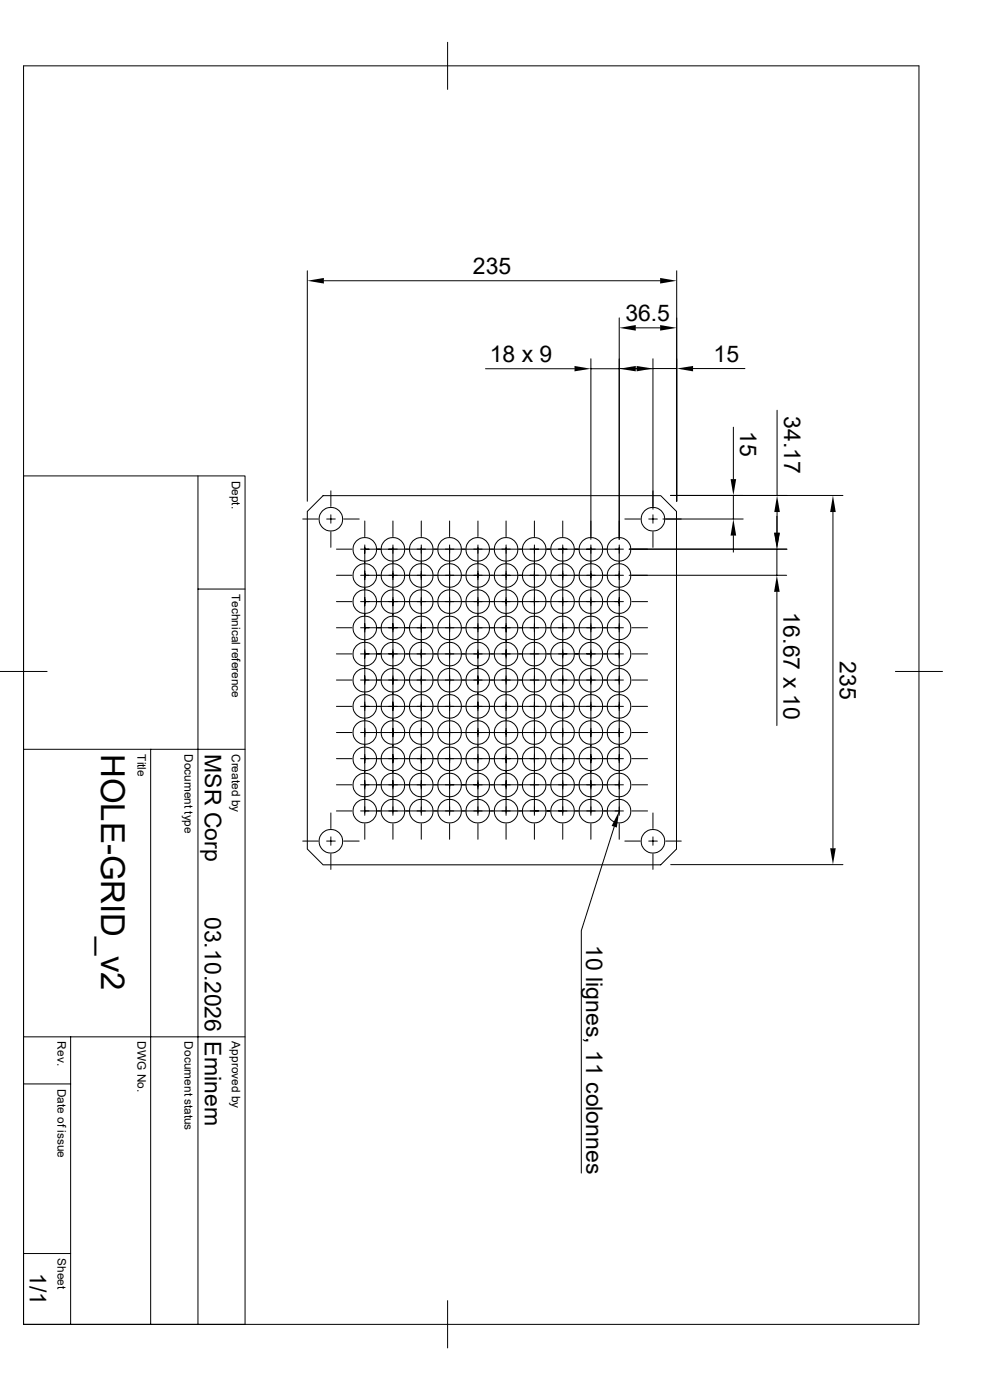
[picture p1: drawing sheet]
<svg xmlns="http://www.w3.org/2000/svg" width="210mm" height="297mm" viewBox="0 0 210 297" stroke-linecap="round" stroke-linejoin="round" font-family="sans-serif">
<g fill="none" stroke="#000" stroke-width=".21">
<path d="M5 14h189.9v267h-189.9zM95 9v10M65.2 57.4v48.9M68.7 59.6h71.3M143.6 57.4v48.9M103 78.2h18.9M125.3 76.1v38.3M125.3 78.2h6.1M131.4 67.4v47M131.5 78.2h3.5M134.9 69.6h5.1M134.9 78.2h3.5"/>
<path d="M138.5 76.1v31.9M138.5 78.2h5.1M147 78.2h11M155.6 90.6v11M164.8 87v18.1M5 101h47v180h-47M42 101v180M64.2 110.1h3.3M65.2 108.5l3.3-3.3h71.7l3.3 3.3v71.6l-3.3 3.4h-71.7l-3.3-3.4zM69.3 110.1h1.8M70.2 104.1v3.3M70.2 109.2v1.8"/>
<path d="M70.2 112.8v3.3M71.4 116.5h3.3M72.9 110.1h3.3M76.5 116.5h55.7M77.4 110.5v3.3M77.4 115.6v57.4M83.4 110.5v3.3M83.4 115.6v57.4M89.4 110.5v3.3M89.4 115.6v57.4M95.4 110.5v3.3M95.4 115.6v57.4"/>
<path d="M101.4 110.5v3.3M101.4 115.6v57.4M107.4 110.5v3.3M107.4 115.6v57.4M113.4 110.5v3.3M113.4 115.6v57.4M119.4 110.5v3.3M119.4 115.6v57.4M125.3 115.6v57.4M131.4 115.6v57.4M132.5 110.1h3.3M137.6 110.1h1.8"/>
<path d="M138.5 109.2v1.8M138.5 112.8v3.3M140.6 110.1h17M142.3 105.1h36.5M155.6 105.1v5M155.6 113.6v3.5M164.8 109.5v3.5M164.8 116.5v5.5M164.8 108.6v4.4M167 116.5h-33.5M176.7 108.6v71.4M42 125h10"/>
<path d="M71.4 127.6h3.3M71.4 122h3.3M71.4 133.2h3.3M71.4 138.7h3.3M76.5 127.6h55.7M76.5 122h55.7M76.5 133.2h55.7M132.2 138.7h-55.7M133.5 122h33.4M134 133.2h3.4M134 127.6h3.4M134 138.7h3.4"/>
<path d="M164.8 125.6v28.3M0 142.5h10M5 159h47M32 159v122M71.4 144.3h3.3M71.4 149.9h3.3M71.4 155.4h3.3M76.5 144.3h55.7M76.5 149.9h55.7M76.5 155.4h55.7M134 149.9h3.4M134 155.4h3.4"/>
<path d="M134 144.3h3.4M189.9 142.5h10M64.2 178.4h3.3M69.3 178.4h1.8M70.2 172.5v3.3M70.2 177.5v1.8M71.4 166.5h3.3M71.4 161h3.3M71.4 172h3.3M72.9 178.4h3.3M76.5 166.5h55.7M76.5 161h55.7"/>
<path d="M77.4 174.8v3.3M83.4 174.8v3.3M89.4 174.8v3.3M95.4 174.8v3.3M101.4 174.8v3.3M107.4 174.8v3.3M113.4 174.8v3.3M119.4 174.8v3.3M125.3 174.8v3.3M130.3 175.4l-7 22v51.5M131.4 174.8v3.3M132.2 172h-55.7"/>
<path d="M132.5 178.4h3.3M134 172h3.4M134 166.5h3.4M134 161h3.4M137.6 178.4h1.8M138.5 172.5v3.3M138.5 177.5v1.8M141.2 178.4h3.3M70.2 181.1v3.3M138.5 181.1v3.3M142.3 183.4h36.5M5 220h47"/>
<path d="M15 220v61M5 230h10M5 265.9h10M95 275.9v10.1"/>
<circle cx="70.2" cy="110.2" r="2.51"/>
<circle cx="77.4" cy="116.6" r="2.51"/>
<circle cx="83.4" cy="116.6" r="2.51"/>
<circle cx="89.4" cy="116.6" r="2.51"/>
<circle cx="95.4" cy="116.6" r="2.51"/>
<circle cx="101.4" cy="116.6" r="2.51"/>
<circle cx="107.4" cy="116.6" r="2.51"/>
<circle cx="113.3" cy="116.6" r="2.51"/>
<circle cx="119.3" cy="116.6" r="2.51"/>
<circle cx="125.4" cy="116.6" r="2.51"/>
<circle cx="131.3" cy="116.6" r="2.51"/>
<circle cx="138.5" cy="110.2" r="2.51"/>
<circle cx="77.4" cy="133.2" r="2.51"/>
<circle cx="77.4" cy="122.1" r="2.51"/>
<circle cx="77.4" cy="127.6" r="2.51"/>
<circle cx="77.4" cy="138.8" r="2.51"/>
<circle cx="83.4" cy="133.2" r="2.51"/>
<circle cx="83.4" cy="127.6" r="2.51"/>
<circle cx="83.4" cy="138.8" r="2.51"/>
<circle cx="83.4" cy="122.1" r="2.51"/>
<circle cx="89.4" cy="127.6" r="2.51"/>
<circle cx="89.4" cy="133.2" r="2.51"/>
<circle cx="89.4" cy="138.8" r="2.51"/>
<circle cx="89.4" cy="122.1" r="2.51"/>
<circle cx="95.4" cy="133.2" r="2.51"/>
<circle cx="95.4" cy="127.6" r="2.51"/>
<circle cx="95.4" cy="122.1" r="2.51"/>
<circle cx="95.4" cy="138.8" r="2.51"/>
<circle cx="101.4" cy="127.6" r="2.51"/>
<circle cx="101.4" cy="138.8" r="2.51"/>
<circle cx="101.4" cy="133.2" r="2.51"/>
<circle cx="101.4" cy="122.1" r="2.51"/>
<circle cx="107.4" cy="133.2" r="2.51"/>
<circle cx="107.4" cy="122.1" r="2.51"/>
<circle cx="107.4" cy="127.6" r="2.51"/>
<circle cx="107.4" cy="138.8" r="2.51"/>
<circle cx="113.3" cy="138.8" r="2.51"/>
<circle cx="113.3" cy="133.2" r="2.51"/>
<circle cx="113.3" cy="122.1" r="2.51"/>
<circle cx="113.3" cy="127.6" r="2.51"/>
<circle cx="119.3" cy="138.8" r="2.51"/>
<circle cx="119.3" cy="127.6" r="2.51"/>
<circle cx="119.3" cy="133.2" r="2.51"/>
<circle cx="119.3" cy="122.1" r="2.51"/>
<circle cx="125.4" cy="133.2" r="2.51"/>
<circle cx="125.4" cy="122.1" r="2.51"/>
<circle cx="125.4" cy="127.6" r="2.51"/>
<circle cx="125.4" cy="138.8" r="2.51"/>
<circle cx="131.3" cy="133.2" r="2.51"/>
<circle cx="131.3" cy="122.1" r="2.51"/>
<circle cx="131.3" cy="138.8" r="2.51"/>
<circle cx="131.3" cy="127.6" r="2.51"/>
<circle cx="77.4" cy="155.4" r="2.51"/>
<circle cx="77.4" cy="149.9" r="2.51"/>
<circle cx="77.4" cy="144.3" r="2.51"/>
<circle cx="83.4" cy="155.4" r="2.51"/>
<circle cx="83.4" cy="149.9" r="2.51"/>
<circle cx="83.4" cy="144.3" r="2.51"/>
<circle cx="89.4" cy="144.3" r="2.51"/>
<circle cx="89.4" cy="155.4" r="2.51"/>
<circle cx="89.4" cy="149.9" r="2.51"/>
<circle cx="95.4" cy="144.3" r="2.51"/>
<circle cx="95.4" cy="149.9" r="2.51"/>
<circle cx="95.4" cy="155.4" r="2.51"/>
<circle cx="101.4" cy="149.9" r="2.51"/>
<circle cx="101.4" cy="155.4" r="2.51"/>
<circle cx="101.4" cy="144.3" r="2.51"/>
<circle cx="107.4" cy="144.3" r="2.51"/>
<circle cx="107.4" cy="155.4" r="2.51"/>
<circle cx="107.4" cy="149.9" r="2.51"/>
<circle cx="113.3" cy="144.3" r="2.51"/>
<circle cx="113.3" cy="149.9" r="2.51"/>
<circle cx="113.3" cy="155.4" r="2.51"/>
<circle cx="119.3" cy="144.3" r="2.51"/>
<circle cx="119.3" cy="155.4" r="2.51"/>
<circle cx="119.3" cy="149.9" r="2.51"/>
<circle cx="125.4" cy="144.3" r="2.51"/>
<circle cx="125.4" cy="155.4" r="2.51"/>
<circle cx="125.4" cy="149.9" r="2.51"/>
<circle cx="131.3" cy="155.4" r="2.51"/>
<circle cx="131.3" cy="144.3" r="2.51"/>
<circle cx="131.3" cy="149.9" r="2.51"/>
<circle cx="70.2" cy="178.5" r="2.51"/>
<circle cx="77.4" cy="166.6" r="2.51"/>
<circle cx="77.4" cy="161" r="2.51"/>
<circle cx="77.4" cy="172.1" r="2.51"/>
<circle cx="83.4" cy="166.6" r="2.51"/>
<circle cx="83.4" cy="161" r="2.51"/>
<circle cx="83.4" cy="172.1" r="2.51"/>
<circle cx="89.4" cy="161" r="2.51"/>
<circle cx="89.4" cy="172.1" r="2.51"/>
<circle cx="89.4" cy="166.6" r="2.51"/>
<circle cx="95.4" cy="172.1" r="2.51"/>
<circle cx="95.4" cy="161" r="2.51"/>
<circle cx="95.4" cy="166.6" r="2.51"/>
<circle cx="101.4" cy="172.1" r="2.51"/>
<circle cx="101.4" cy="161" r="2.51"/>
<circle cx="101.4" cy="166.6" r="2.51"/>
<circle cx="107.4" cy="161" r="2.51"/>
<circle cx="107.4" cy="166.6" r="2.51"/>
<circle cx="107.4" cy="172.1" r="2.51"/>
<circle cx="113.3" cy="161" r="2.51"/>
<circle cx="113.3" cy="172.1" r="2.51"/>
<circle cx="113.3" cy="166.6" r="2.51"/>
<circle cx="119.3" cy="166.6" r="2.51"/>
<circle cx="119.3" cy="161" r="2.51"/>
<circle cx="119.3" cy="172.1" r="2.51"/>
<circle cx="125.4" cy="161" r="2.51"/>
<circle cx="125.4" cy="166.6" r="2.51"/>
<circle cx="125.4" cy="172.1" r="2.51"/>
<circle cx="131.3" cy="166.6" r="2.51"/>
<circle cx="131.3" cy="161" r="2.51"/>
<circle cx="131.3" cy="172.1" r="2.51"/>
<circle cx="138.5" cy="178.5" r="2.51"/>
</g>
<g fill="#000">
<path d="M65.2 59.6l3.5-.6v1.2zM140 59l3.6 .6-3.6 .6zM121.9 77.6l3.4 .6-3.4 .6zM131.4 69.6l3.5-.6v1.1zM131.4 78.2l3.5-.6v1.2zM135 77.6l3.5 .6-3.5 .6zM140 69l3.6 .6-3.6 .5zM143.6 78.2l3.4-.6v1.2zM155.6 110.1l.6 3.5h-1.2zM155 101.6h1.2l-.6 3.5zM164.2 113h1.2l-.6 3.5zM164.3 113h1.1l-.6 3.5z"/>
<path d="M164.8 105.1l.6 3.5h-1.1zM176.7 105.1l.6 3.5h-1.2zM164.8 122l.6 3.6h-1.2zM131.4 172l-.5 3.6-1.1-.4zM176.1 180h1.2l-.6 3.4z"/>
</g>
<text font-size="7" x="21.5" y="160" transform="rotate(90 21.5 160)">HOLE-GRID_v2</text>
<g font-size="4.9">
<text x="100.3" y="58.1">235</text>
<text x="132.7" y="68.1">36.5</text>
<text x="103.9" y="76.7">18 x 9</text>
<text x="151.4" y="76.7">15</text>
<text x="166.3" y="88.2" transform="rotate(90 166.3 88.2)">34.17</text>
<text x="157" y="91.5" transform="rotate(90 157 91.5)">15</text>
<text x="166.2" y="129.9" transform="rotate(90 166.2 129.9)">16.67 x 10</text>
<text x="178.2" y="140.2" transform="rotate(90 178.2 140.2)">235</text>
<text x="43.5" y="160" transform="rotate(90 43.5 160)">MSR Corp</text>
<text x="43.5" y="194.5" transform="rotate(90 43.5 194.5)">03.10.2026</text>
<text x="124.4" y="200.4" transform="rotate(90 124.4 200.4)">10 lignes, 11 colonnes</text>
<text x="43.5" y="220.9" transform="rotate(90 43.5 220.9)">Eminem</text>
<text x="6.3" y="270" transform="rotate(90 6.3 270)">1/1</text>
</g>
<g font-size="2.5">
<text x="49.2" y="102" transform="rotate(90 49.2 102)">Dept.</text>
<text x="49.2" y="126" transform="rotate(90 49.2 126)">Technical reference</text>
<text x="29.2" y="160" transform="rotate(90 29.2 160)">Title</text>
<text x="39.2" y="160" transform="rotate(90 39.2 160)">Document type</text>
<text x="49.2" y="160" transform="rotate(90 49.2 160)">Created by</text>
<text x="12.2" y="220.9" transform="rotate(90 12.2 220.9)">Rev.</text>
<text x="29.2" y="220.9" transform="rotate(90 29.2 220.9)">DWG No.</text>
<text x="39.2" y="220.9" transform="rotate(90 39.2 220.9)">Document status</text>
<text x="49.2" y="220.9" transform="rotate(90 49.2 220.9)">Approved by</text>
<text x="12.2" y="231" transform="rotate(90 12.2 231)">Date of issue</text>
<text x="12.2" y="266.9" transform="rotate(90 12.2 266.9)">Sheet</text>
</g>
</svg>
